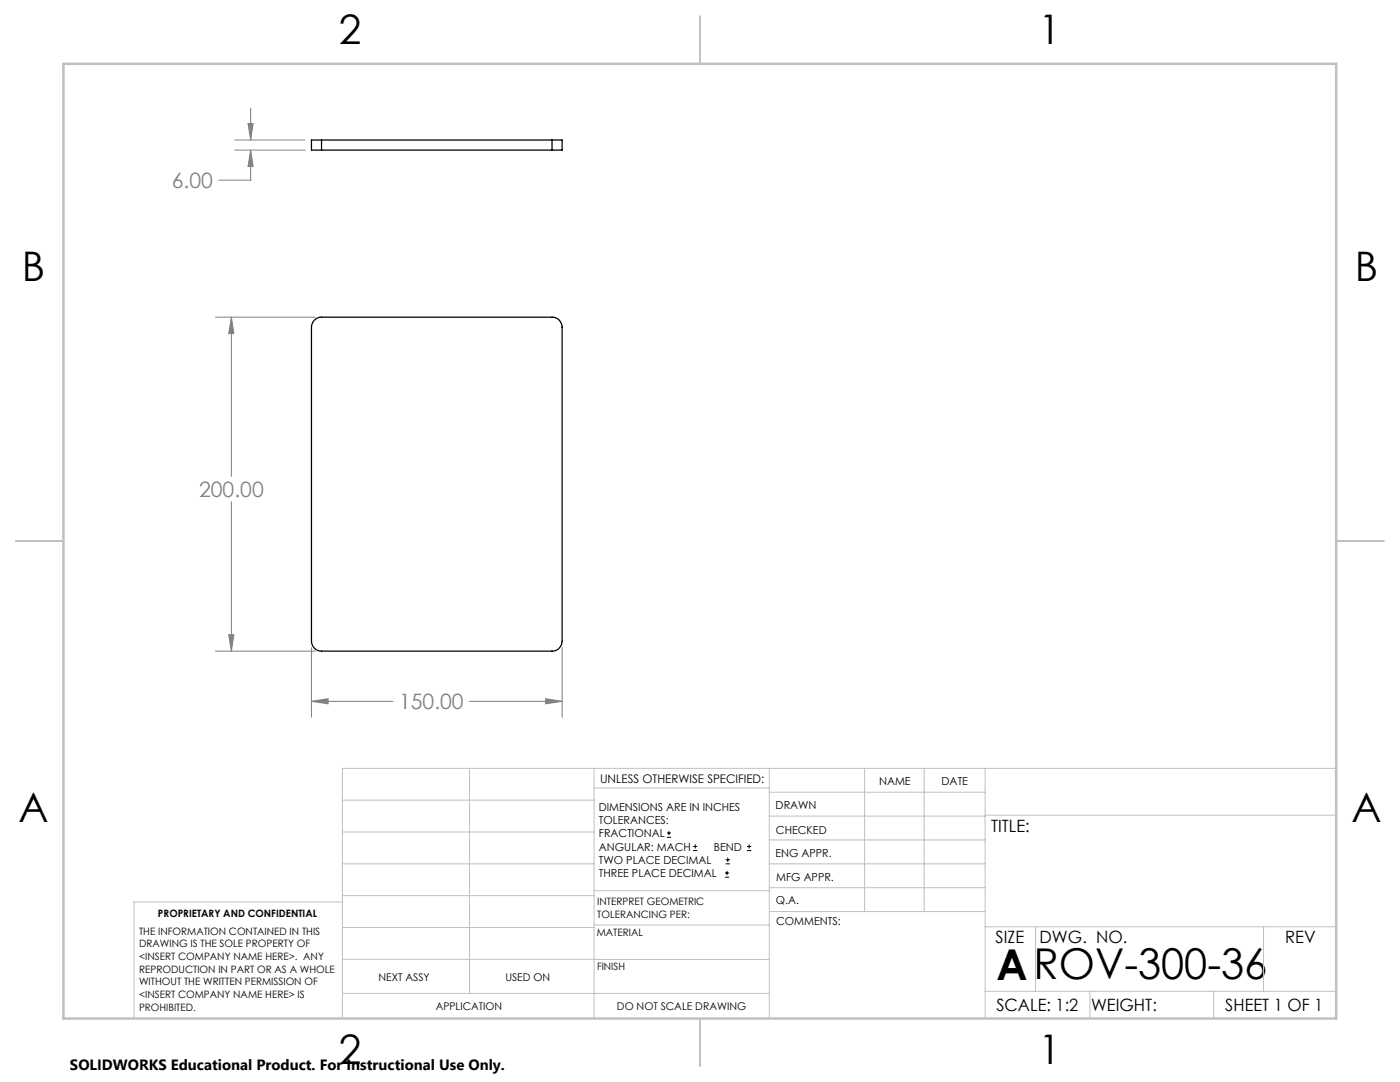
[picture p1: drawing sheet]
<svg xmlns="http://www.w3.org/2000/svg" width="279mm" height="216mm" viewBox="0 0 279 216" stroke-linecap="round" stroke-linejoin="round" font-family="sans-serif">
<g fill="none" stroke="#000" stroke-width=".2">
<path d="M133.1 167.1h.8M133.1 166.2h.8M133.5 165.8v.9M138.3 169.7h.8M138.3 168.9h.8M138.7 168.5v.8M144.7 175h.8M144.7 174.2h.8M144.8 172.4h.9M144.8 171.6h.9M145.1 173.8v.8M145.2 171.1v.9"/>
<path d="M149.1 169.7h.8M149.1 168.9h.8M149.5 168.5v.8"/>
</g>
<g fill="none" stroke="#808080" stroke-width=".2">
<path d="M46.8 30h14.1M46.8 27.9h14.1M49.5 24.7h1l-.5 3.2zM50 30l.5 3.2h-1zM50 30v5.9h-6.3M50 21.6v6.3M43 63.3h19.9M46.2 63.3l.5 3.3h-1.1zM46.2 63.3v31.8M46.2 100.1v29.8M43 129.9h19.9M45.6 126.6h1.1l-.5 3.3z"/>
<path d="M62.2 139.9l3.3-.5v1zM62.2 129.2v13.9M62.2 139.9h16.3M93.7 139.9h18.5M108.9 139.4l3.3 .5-3.3 .5zM112.2 129.2v13.9"/>
</g>
<g fill="none" stroke="#c0c0c0" stroke-width=".2">
<path d="M68.3 159.7h50.3M93.7 153.3v44.9M118.6 153.3v49.9M118.6 157.2h34.9M153.5 153.3v49.9M153.5 158.1h43.1M172.5 153.3v28.6M184.4 153.3v28.6M196.6 153.3v49.9M266.7 153.3h-198.4v49.9M68.3 178.7h50.3M68.3 172.4h50.3"/>
<path d="M68.3 166h50.3M68.3 180h-41.6v23.2M118.6 177.7h35M153.5 167.6h43.1M153.5 162.8h43.1M153.5 172.4h43.1M153.5 177.1h43.1M196.6 162.7h70.1M68.3 198.2h85.2M68.3 191.4l85.2 .1M68.3 185.1h50.3M118.6 184.6h35"/>
<path d="M153.6 181.9h43M196.6 197.8h70.1M196.6 184.9h70.1M206.7 184.9v12.9M217.5 197.8v5.4M242.2 197.8v5.4M252.2 184.9v12.9"/>
</g>
<path d="M139.7 3.2v9.5M3.1 107.9h9.6M266.7 107.9h9.5M139.7 203.2v9.6" fill="none" stroke="#c0c0c0" stroke-width=".25"/>
<path d="M12.7 12.7h254v190.5h-254z" fill="none" stroke="#c0c0c0" stroke-width=".5"/>
<path d="M62.2 139.9l3.3-.5v1zM108.9 139.4l3.3 .5-3.3 .5zM46.2 63.3l.5 3.3h-1.1zM45.6 126.6h1.1l-.5 3.3zM50 30l.5 3.2h-1zM49.5 24.7h1l-.5 3.2z" fill="#808080"/>
<path d="M64.2 27.9h-2v2.1h2M64.2 30h46M64.2 27.9v2.1M64.2 27.9h46M110.2 27.9h2v2.1h-2M110.2 27.9v2.1M62.7 64l.5-.5 .6-.2h46.4a1.97 1.97 0 0 1 2 2v62.7a2.04 2.04 0 0 1-2 1.9h-46a2.02 2.02 0 0 1-2-1.9v-62.7l.1-.7z" fill="none" stroke="#000" stroke-width=".25"/>
<text font-size="8.5" x="198.9" y="195.5">AROV-300-36</text>
<g font-size="8.1">
<text x="67.6" y="8.9">2</text>
<text x="207.3" y="8.9">1</text>
<text x="4.4" y="56.2">B</text>
<text x="270.4" y="56.2">B</text>
<text x="3.7" y="164.1">A</text>
<text x="269.7" y="164.1">A</text>
<text x="67.6" y="212.4">2</text>
<text x="207.3" y="212.4">1</text>
</g>
<g font-size="4.2" fill="#808080">
<text x="34.3" y="37.5">6.00</text>
<text x="39.7" y="99.2">200.00</text>
<text x="79.6" y="141.5">150.00</text>
</g>
<g font-size="3.4">
<text x="197.8" y="166">TITLE:</text>
<text x="198.7" y="188.1">SIZE</text>
<text x="207.5" y="188.1">DWG. NO.</text>
<text x="256.5" y="188.2">REV</text>
<text x="198.8" y="201.7">SCALE: 1:2</text>
<text x="217.7" y="201.8">WEIGHT:</text>
<text x="244.5" y="201.7">SHEET 1 OF 1</text>
</g>
<text font-size="3" x="14" y="213.5">SOLIDWORKS Educational Product. For Instructional Use Only.</text>
<text font-size="2.4" x="119.8" y="156.2">UNLESS OTHERWISE SPECIFIED:</text>
<g font-size="2.2">
<text x="119.5" y="161.8">DIMENSIONS ARE IN INCHES</text>
<text x="154.8" y="161.4">DRAWN</text>
<text x="175.4" y="156.6">NAME</text>
<text x="187.9" y="156.7">DATE</text>
<text x="119.5" y="164.4">TOLERANCES:</text>
<text x="119.5" y="167.1">FRACTIONAL</text>
<text x="154.9" y="166.3">CHECKED</text>
<text x="119.5" y="169.7">ANGULAR: MACH</text>
<text x="119.5" y="172.4">TWO PLACE DECIMAL</text>
<text x="142.5" y="169.7">BEND</text>
<text x="154.8" y="171">ENG APPR.</text>
<text x="119.5" y="175">THREE PLACE DECIMAL</text>
<text x="154.9" y="175.7">MFG APPR.</text>
<text x="154.9" y="180.4">Q.A.</text>
<text x="154.9" y="184.6">COMMENTS:</text>
</g>
<g font-size="2.1">
<text x="75.5" y="195.7">NEXT ASSY</text>
<text x="100.9" y="195.7">USED ON</text>
<text x="86.9" y="201.5">APPLICATION</text>
<text x="123.1" y="201.6">DO NOT SCALE DRAWING</text>
</g>
<g font-size="2">
<text x="31.5" y="182.9">PROPRIETARY AND CONFIDENTIAL</text>
<text x="119.2" y="180.6">INTERPRET GEOMETRIC</text>
<text x="119.2" y="183.1">TOLERANCING PER:</text>
<text x="27.8" y="186.5">THE INFORMATION CONTAINED IN THIS</text>
<text x="27.8" y="189">DRAWING IS THE SOLE PROPERTY OF</text>
<text x="27.8" y="191.6">&lt;INSERT COMPANY NAME HERE&gt;. ANY</text>
<text x="119.1" y="186.7">MATERIAL</text>
<text x="27.8" y="194.1">REPRODUCTION IN PART OR AS A WHOLE</text>
<text x="27.8" y="196.6">WITHOUT THE WRITTEN PERMISSION OF</text>
<text x="119.1" y="193.5">FINISH</text>
<text x="27.8" y="199.1">&lt;INSERT COMPANY NAME HERE&gt; IS</text>
<text x="27.8" y="201.7">PROHIBITED.</text>
</g>
</svg>
